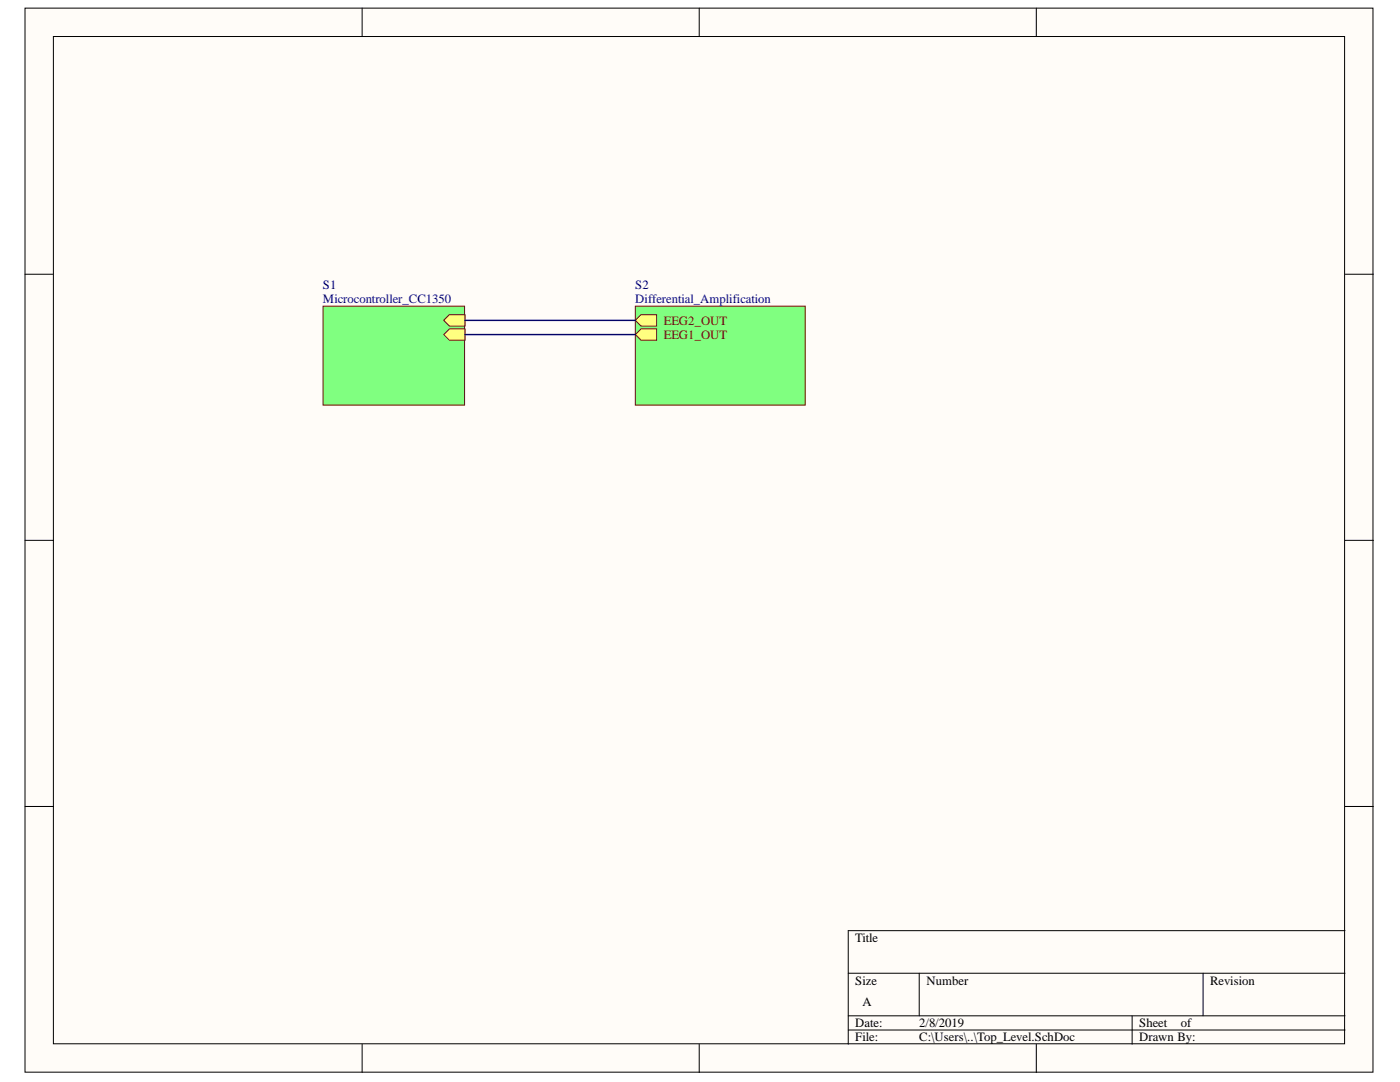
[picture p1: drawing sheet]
<svg xmlns="http://www.w3.org/2000/svg" width="279mm" height="216mm" viewBox="0 0 279 216" stroke-linecap="round" stroke-linejoin="round" font-family="sans-serif">
<g fill="#fffcf8" stroke="#000" stroke-width=".2">
<path d="M5 1.6h269v212.3h-269z"/>
<path d="M10.7 7.3h257.6v201h-257.6z"/>
</g>
<g fill="none" stroke="#000" stroke-width=".2">
<path d="M72.3 1.6v5.7M139.5 1.6v5.7M206.8 1.6v5.7M5 54.7h5.7M268.4 54.7h5.7M5 107.8h5.7M268.4 107.8h5.7M5 160.9h5.7M268.4 160.9h5.7M169.3 194.2h99.1M183.4 194.2v8.5M240.1 194.2v8.5"/>
<path d="M268.4 185.7h-99.1v22.7M72.3 208.4v5.6M139.5 208.4v5.6M169.3 202.7h99.1M169.3 205.5h99.1M206.8 208.4v5.6M225.9 202.7v5.7"/>
</g>
<path d="M64.5 61.1h28.2v19.7h-28.2z" fill="#80ff80" stroke="#800000" stroke-width=".2"/>
<path d="M88.6 63.9l1.1-1.1h3.1v2.3h-3.1z" fill-rule="evenodd" fill="#ffff80"/>
<path d="M88.6 63.9l1.1-1.1h3.1v2.3h-3.1z" fill="none" stroke="#800000" stroke-width=".2"/>
<path d="M88.6 66.8l1.1-1.2h3.1v2.3h-3.1z" fill-rule="evenodd" fill="#ffff80"/>
<path d="M88.6 66.8l1.1-1.2h3.1v2.3h-3.1z" fill="none" stroke="#800000" stroke-width=".2"/>
<path d="M126.8 61.1h33.9v19.7h-33.9z" fill="#80ff80" stroke="#800000" stroke-width=".2"/>
<path d="M126.8 63.9l1.1-1.1h3.1v2.3h-3.1z" fill-rule="evenodd" fill="#ffff80"/>
<path d="M126.8 63.9l1.1-1.1h3.1v2.3h-3.1z" fill="none" stroke="#800000" stroke-width=".2"/>
<path d="M126.8 66.8l1.1-1.2h3.1v2.3h-3.1z" fill-rule="evenodd" fill="#ffff80"/>
<path d="M126.8 66.8l1.1-1.2h3.1v2.3h-3.1z" fill="none" stroke="#800000" stroke-width=".2"/>
<path d="M92.8 63.9h34M92.8 66.8h34" fill="none" stroke="#000080" stroke-width=".28"/>
<g font-size="2.5" fill="#000080">
<text x="64.5" y="57.7">S1</text>
<text x="126.8" y="57.7">S2</text>
<text x="64.5" y="60.5">Microcontroller_CC1350</text>
<text x="126.8" y="60.5">Differential_Amplification</text>
</g>
<g font-size="2.5" fill="#800000">
<text x="132.5" y="64.8">EEG2_OUT</text>
<text x="132.5" y="67.6">EEG1_OUT</text>
</g>
<g font-size="2.5">
<text x="170.7" y="188">Title</text>
<text x="170.7" y="196.5">Size</text>
<text x="184.9" y="196.5">Number</text>
<text x="241.5" y="196.5">Revision</text>
<text x="172.1" y="200.7">A</text>
<text x="170.7" y="205">Date:</text>
<text x="170.7" y="207.8">File:</text>
<text x="183.5" y="205">2/8/2019</text>
<text x="183.5" y="207.8">C:\Users\..\Top_Level.SchDoc</text>
<text x="227.4" y="205">Sheet</text>
<text x="227.4" y="207.8">Drawn By:</text>
<text x="235.6" y="205">of</text>
</g>
</svg>
